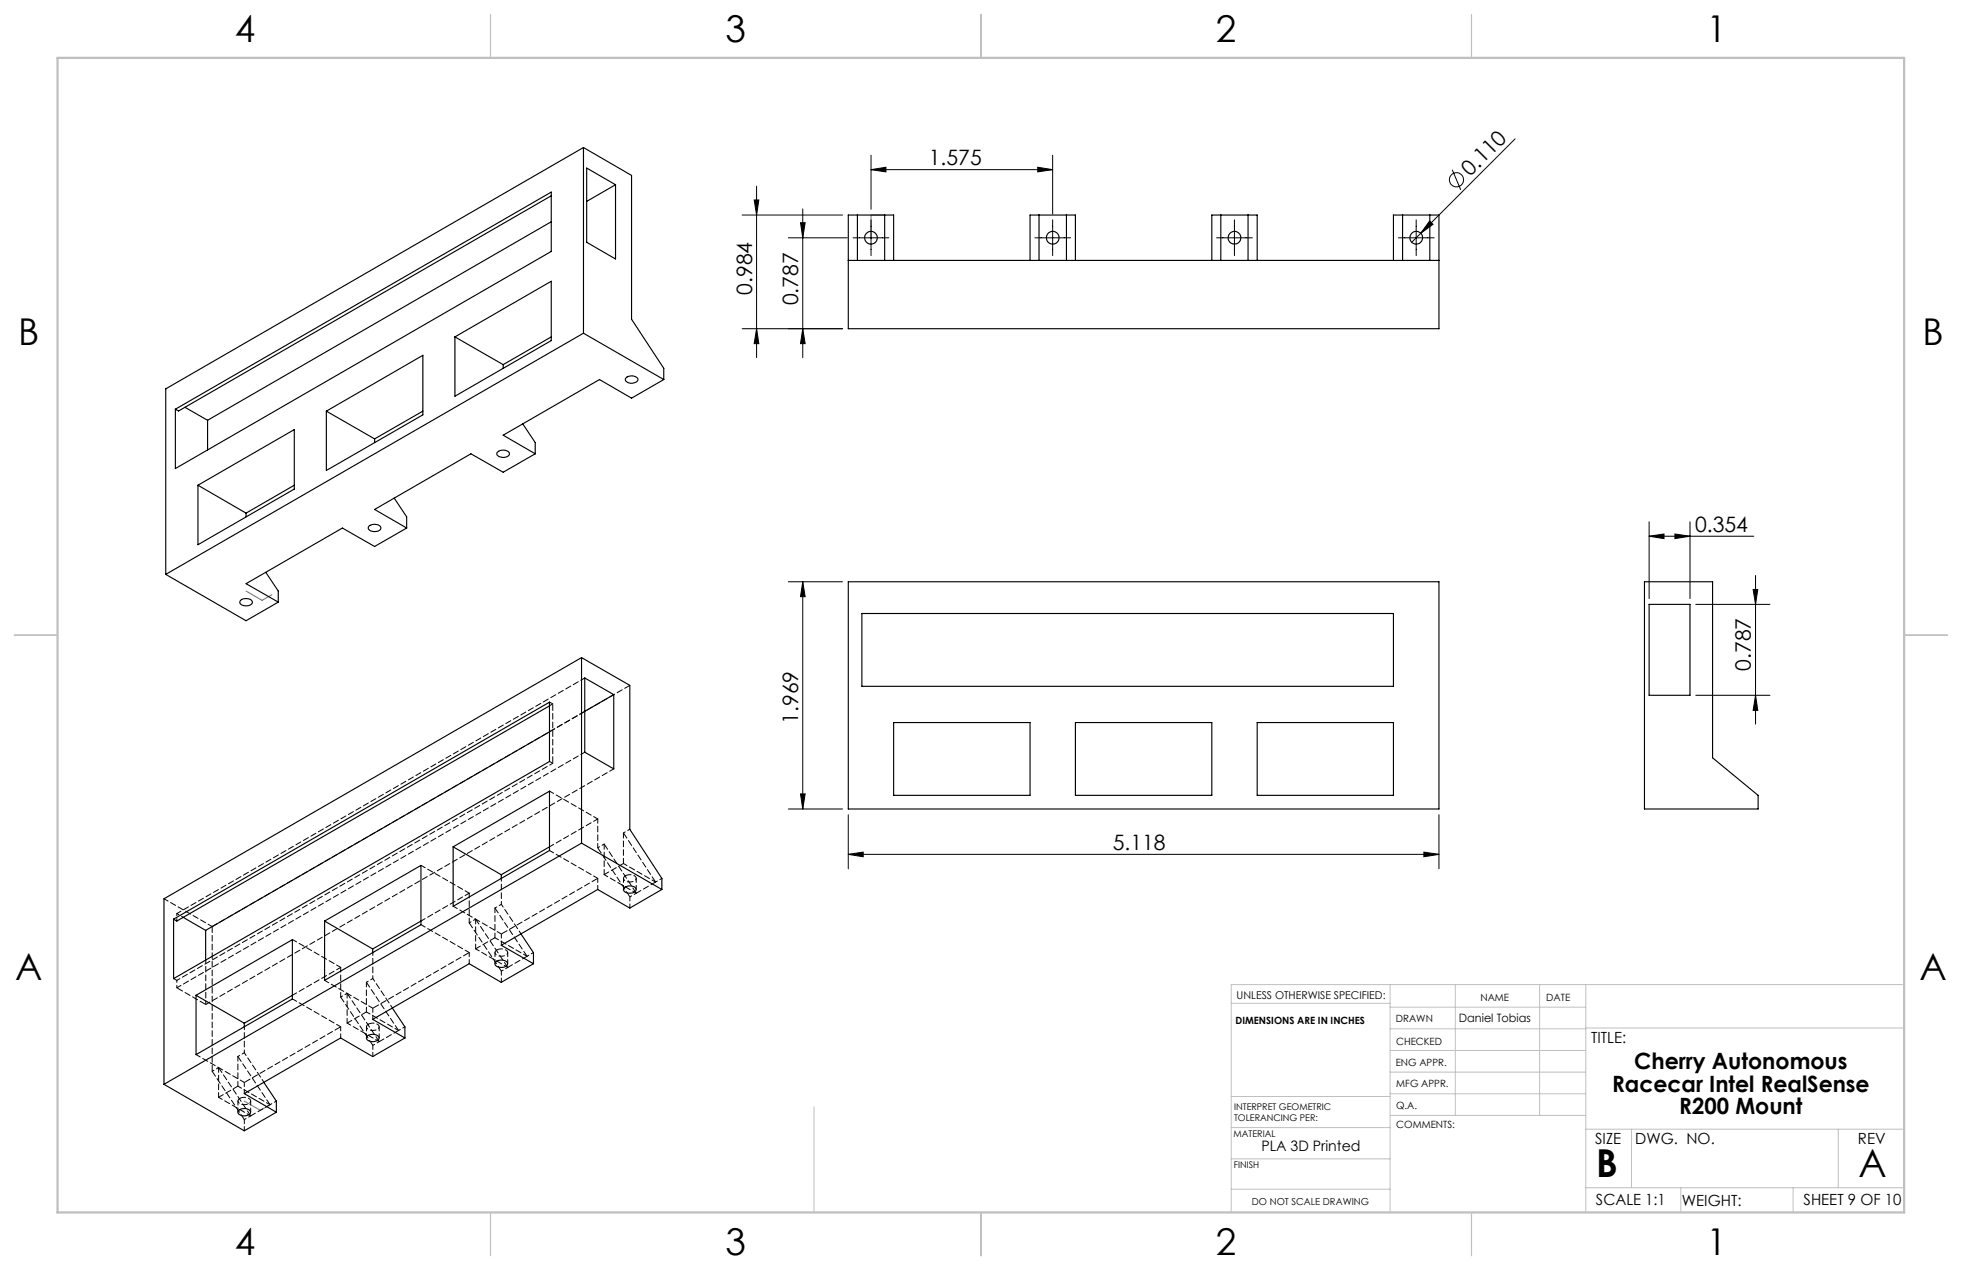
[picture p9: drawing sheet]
<svg xmlns="http://www.w3.org/2000/svg" width="432mm" height="279mm" viewBox="0 0 432 279" stroke-linecap="round" stroke-linejoin="round" font-family="sans-serif">
<g fill="none" stroke="#000" stroke-width=".22">
<path d="M191.7 37.3l3.3-.5v1zM191.7 34.1v11.9M191.7 37.3h40M228.4 36.8l3.3 .5-3.3 .5zM231.7 34.1v13M319.6 37.4l1.9 4.4M333.4 30.6l-22.7 22.7M163.3 47.3h22.1M166 44h1l-.5 3.3zM166.5 41v37.7M173.5 52.3h13M176.2 49h1l-.5 3.3z"/>
<path d="M176.7 46v32.7M187.7 52.3h7.9M191.7 48.4v7.8M227.8 52.3h7.8M231.7 48.4v7.8M267.8 52.3h7.8M271.7 48.4v7.8M307.8 52.3h7.8M311.7 48.4v7.8M314.6 48.6l.8 .8-2.7 1.9zM163.3 72.3h22.1M166.5 72.3l.5 3.3h-1z"/>
<path d="M176.7 72.3l.5 3.3h-1zM362.9 118l3.3-.5v1zM362.9 114.8v16.9M362.9 118h23.1M368.6 117.5l3.3 .5-3.3 .5zM371.9 114.8v16.9M173.5 128h11.9M176.7 128v50M176.7 128l.5 3.3h-1zM373.2 133h16.3M385.8 129.7h1.1l-.5 3.3zM386.4 126.6v32.7"/>
<path d="M373.2 153h16.3M386.4 153l.5 3.3h-1.1zM173.5 178h11.9M176.2 174.7h1l-.5 3.3zM186.7 179.2v11.9M316.7 179.2v11.9M186.7 188l3.3-.5v1zM186.7 188h130M313.4 187.5l3.3 .5-3.3 .5z"/>
<circle cx="320.5" cy="39.6" r="1.57"/>
</g>
<g fill="none" stroke="#c0c0c0" stroke-width=".22">
<path d="M305.9 216.6v50.1M320.3 216.6v28.8M338.8 216.6v28.8M349 216.6v50.1M419.1 216.6h-148.1v50.1M271 220.7h34.9M305.9 231.1h43.1M305.9 226.3h43.1M305.9 221.6h43.1M305.9 235.9h43.1M349 226.2h70.1M179.1 243.5v23.2"/>
<path d="M271 255h34.9M271 248.1h35M271 241.2h35M305.9 240.6h43.1M306 245.4h43M349 248.4h70.1M359.1 248.4v12.9M404.6 248.4v12.9M271 261.6h34.9M349 261.3h70.1M369.9 261.3v5.4M394.6 261.3v5.4"/>
</g>
<path d="M108 3.2v9.5M215.9 3.2v9.5M323.8 3.2v9.5M3.1 139.7h9.6M419.1 139.7h9.5M108 266.7v9.6M215.9 266.7v9.6M323.8 266.7v9.6" fill="none" stroke="#c0c0c0" stroke-width=".25"/>
<path d="M12.7 12.7h406.4v254h-406.4z" fill="none" stroke="#c0c0c0" stroke-width=".5"/>
<path d="M194.7 47.3h-3v5M54.2 130l3.5 2.1 2.1-1.3M53.8 242.3l3.5 2 2.1-1.2" fill="none" stroke="#808080" stroke-width=".25"/>
<g fill="#000">
<path d="M314.6 48.6l.8 .8-2.7 1.9z"/>
<path d="M166.5 72.3l.5 3.3h-1zM166 44h1l-.5 3.3z"/>
<path d="M368.6 117.5l3.3 .5-3.3 .5zM362.9 118l3.3-.5v1zM228.4 36.8l3.3 .5-3.3 .5zM191.7 37.3l3.3-.5v1z"/>
<path d="M176.7 128l.5 3.3h-1zM176.2 174.7h1l-.5 3.3zM385.8 129.7h1.1l-.5 3.3zM386.4 153l.5 3.3h-1.1zM176.2 49h1l-.5 3.3zM176.7 72.3l.5 3.3h-1z"/>
<path d="M186.7 188l3.3-.5v1zM313.4 187.5l3.3 .5-3.3 .5z"/>
</g>
<g fill="none" stroke="#000" stroke-width=".25">
<path d="M128.4 32.5l10.6 6.1v31.6l7.1 10.8v2.5M128.4 32.5v40.8M128.4 32.5l-91.9 53v40.9M129.1 37l6.4 3.6v16.4l-6.4-3.7zM121.3 48.8l-75.6 43.7M121.3 43.1l-82 47.3-.7-.4M135.5 40.6l-6.4 3.7M186.7 57.3h130M188.7 47.3v10M194.7 47.3v10M196.7 57.3v-10h-10v25h130v-25h-10v10M226.7 57.3v-10h10v10"/>
<path d="M228.7 47.3v10M234.7 47.3v10M266.7 57.3v-10h10v10M268.7 47.3v10M274.7 47.3v10M308.7 47.3v10M314.7 47.3v10M100.1 74.1l21.2-12.2v13l-21.2 12.3zM100.1 74.1l10.6 6.1M121.3 74.1l-10.6 6.1M128.4 73.3l17.7 10.2M128.4 73.3l-91.9 53.1"/>
<path d="M38.6 90l82.7-47.7v13l-82.7 47.8zM40.7 89.6l5 2.9M45.7 92.5v6.5M71.8 90.5l21.3-12.3v13.1l-21.3 12.2zM71.8 90.5l10.6 6.1M82.4 96.6v.8M93.1 90.5l-10.7 6.1M109.5 99.4a1.85 1.85 0 0 1 2.6 .3 1.35 1.35 0 0 1-2 .8l-.3-.1a.6 .6 0 0 1-.3-1zM110.7 80.2v.8M115 93.2l2.8 4.2v2.4M117.8 99.8l-7.1 4.1-7.1-4.1-21.2 12.3 7.1 4.1M137.8 83.1a1.85 1.85 0 0 1 2.6 .3 1.49 1.49 0 0 1-2.3 .7 .61 .61 0 0 1-.3-1z"/>
<path d="M146.1 83.5l-7.1 4.1-7.1-4.1-21.2 12.2 7.1 4.1M43.6 106.8l21.2-12.3v13.1l-21.2 12.2zM43.6 106.8l10.6 6.1M54.2 112.9v.8M64.8 106.8l-10.6 6.1M81.2 115.7a1.91 1.91 0 0 1 2.6 .3 1.35 1.35 0 0 1-2 .9l-.3-.1a.62 .62 0 0 1-.3-1.1zM86.7 109.6l2.8 4.1v2.5M89.5 116.2l-7.1 4-7-4-21.2 12.2 7 4.1M36.5 126.4l17.7 10.2 7-4.1M53 132.1a1.86 1.86 0 0 1 2.5 .3 1.35 1.35 0 0 1-1.9 .8 .69 .69 0 0 1-.7-.4 .69 .69 0 0 1 .1-.7zM58.5 125.9l2.7 4.1v2.5M186.7 128h130v50h-130z"/>
<path d="M189.7 135h117v16h-117zM361.9 128h15v38.7l10 8.3v3h-25zM362.9 133h9v20h-9zM120.9 155.3l-82 47.3-.7-.4M128 144.7l10.6 6.1v31.7l7.1 10.8v2.4M128 144.7v40.8M128 144.7l-91.9 53v40.8M128.7 149.2l6.4 3.6v16.4l-6.4-3.7zM135.1 152.8l-6.4 3.7M196.7 159h30v16h-30zM236.7 159h30v16h-30zM276.7 159h30v16h-30z"/>
<path d="M120.9 161l-75.6 43.7M99.7 186.3l21.2-12.2v13l-21.2 12.3zM99.7 186.3l10.6 6.1M110.3 192.4v.9M120.9 186.3l-10.6 6.1M128 185.5l17.7 10.2M128 185.5l-91.9 53M137.4 195.3a1.91 1.91 0 0 1 2.6 .3 1.35 1.35 0 0 1-2 .8l-.3-.1a.64 .64 0 0 1-.3-1zM145.7 195.7l-7.1 4.1-7-4.1-21.3 12.3 7.1 4M38.2 202.2l82.7-47.7v13l-82.7 47.8zM40.3 201.8l5 2.9M43.1 219l21.2-12.3v13.1l-21.2 12.2z"/>
<path d="M43.1 219l10.7 6.1M45.3 204.7v6.5M64.3 219l-10.5 6.1M71.4 202.6l21.2-12.2v13l-21.2 12.3zM71.4 202.6l10.6 6.2M82 208.8v.8M92.6 202.6l-10.6 6.2M109.1 211.6a1.81 1.81 0 0 1 2.6 .3 1.34 1.34 0 0 1-2 .9 .69 .69 0 0 1-.7-.4 .69 .69 0 0 1 .1-.8zM114.7 205.5l2.7 4.1v2.4M117.4 212l-7.1 4.1-7-4.1-21.3 12.3 7.1 4.1M36.1 238.5l17.7 10.3 7-4.1M53.8 225.1v.8"/>
<path d="M58.1 238.1l2.7 4.2v2.4M80.8 228a1.85 1.85 0 0 1 2.6 .2 1.49 1.49 0 0 1-2.3 .8 .61 .61 0 0 1-.3-1zM86.4 221.8l2.7 4.1v2.5M89.1 228.4l-7.1 4-7-4-21.2 12.2 7 4.1M52.5 244.3a1.85 1.85 0 0 1 2.6 .2 1.44 1.44 0 0 1-2.3 .8 .6 .6 0 0 1-.3-1z"/>
<circle cx="191.7" cy="52.3" r="1.4"/>
<circle cx="231.7" cy="52.3" r="1.4"/>
<circle cx="271.7" cy="52.3" r="1.4"/>
<circle cx="311.7" cy="52.3" r="1.4"/>
</g>
<g fill="none" stroke="#000" stroke-width=".22" stroke-dasharray="1.3 .6" stroke-dashoffset=".2">
<path d="M128.7 149.1l-89.8 51.9M120.9 174l10.7 6.2M128.7 165.5l-89.8 51.8M135.1 169.1l-89.8 51.9M36.1 197.7l10.6 6.1M92.7 190.4l10.6 6.1M99.7 199.4l10.6 6.1M103.3 196.5v6.5M108.9 199.8v6.5M120.9 187.1l10.7 6.1M120.9 186.3l10.7-6.1M64.4 219.8l10.6 6.1"/>
<path d="M64.4 206.7l10.6 6.1M64.4 219l10.6-6.2M71.4 215.7l10.7 6.1M75 212.8v6.6M80.6 216.1v6.5M92.7 203.4l10.6 6.2M92.7 202.6l10.6-6.1M104.7 208.7v-6.5M43.2 232l10.6 6.1M52.4 232.4v6.6M76.4 225.1v-6.6M48.1 241.4v-6.5"/>
</g>
<g fill="none" stroke="#000" stroke-width=".22" stroke-dasharray="1.3 .6" stroke-dashoffset=".8">
<path d="M108.9 199.8l1.4-.9M131.6 186.5l1.4-.8M137.2 183.2l1.4-.8M138.6 197.3l1.4-.8M144.3 194.1l1.4-.9M38.9 215.7v1.6M38.9 201v1.6M40.3 201.8l-1.4-.8M75 219.4l1.4-.9M80.6 216.1l1.5-.8M103.3 203l1.4-.8M110.3 213.6l1.5-.8"/>
<path d="M116 210.4l1.4-.8M46.7 235.7l1.4-.8M52.4 232.4l1.4-.8M82.1 230l1.4-.8M87.7 226.7l1.4-.8M53.8 246.3l1.4-.8M59.4 243l1.4-.8"/>
</g>
<path d="M131.6 180.2v6.3" fill="none" stroke="#000" stroke-width=".22" stroke-dasharray="1.3 .6" stroke-dashoffset=".3"/>
<path d="M133 192.4v-6.7M137.2 183.2v6.8M137.2 190l-4.2 2.4M144.3 194.1l-4.3 2.4M108.9 206.3l-4.2 2.4M116 210.4l-4.2 2.4M52.4 239l-4.3 2.4M80.6 222.6l-4.2 2.5M87.7 226.7l-4.2 2.5M59.4 243l-4.2 2.5" fill="none" stroke="#000" stroke-width=".22" stroke-dasharray="1.3 .6" stroke-dashoffset=".1"/>
<path d="M137.2 183.2l7.1 10.9M138.6 197.3l-7-10.8M140 196.5l-7-10.8" fill="none" stroke="#000" stroke-width=".22" stroke-dasharray="1.3 .6" stroke-dashoffset="-.1"/>
<g fill="none" stroke="#000" stroke-width=".22" stroke-dasharray="1.3 .6" stroke-dashoffset=".4">
<path d="M121.7 154.9l-.8-.4M121.7 154.9l-.8 .4M121.7 167.9l-.8-.4M131.6 195.7v-2.5M133 192.4l7 4.1M137.2 190l7.1 4.1M137.2 193.2v2.5M138.6 199.8v-2.5M140 195.7v-2.5M38.2 215.3l.7 .4M103.3 212v-2.4M104.7 208.7l7.1 4.1"/>
<path d="M108.9 206.3l7.1 4.1M108.9 209.6v2.4M110.3 205.5v2.4M110.3 216.1v-2.5M111.7 212v-2.4M52.4 239l7 4M53.8 238.1v2.5M75 228.3v-2.4M76.4 225.1l7.1 4.1M80.6 222.6l7.1 4.1M80.7 225.9v2.4M82.1 221.8v2.5"/>
<path d="M82.1 232.4v-2.4M83.5 228.3v-2.4M48.1 241.4l7.1 4.1M52.4 242.2v2.5M53.8 248.8v-2.5M55.2 244.7v-2.5"/>
</g>
<g fill="none" stroke="#000" stroke-width=".22" stroke-dasharray="1.3 .6">
<path d="M128.7 156.5l-7.8 4.5M138.6 150.8l-91.9 53M108.9 199.8l7.1 10.6M137.6 192.7a1.82 1.82 0 0 1 2.4 .4 1.37 1.37 0 0 1-2 .9l-.3-.2a.62 .62 0 0 1-.5-.5 .62 .62 0 0 1 .4-.6M46.7 203.8v31.9M80.6 216.1l7.1 10.6M109.3 209a1.82 1.82 0 0 1 2.4 .4 1.37 1.37 0 0 1-2 .9l-.3-.1a.62 .62 0 0 1-.5-.6 .62 .62 0 0 1 .4-.6M110.3 213.6l-7-10.6M111.8 212.8l-7.1-10.6M52.4 232.4l7 10.6M81.1 225.3a1.82 1.82 0 0 1 2.3 .5 1.37 1.37 0 0 1-1.9 .8l-.4-.1a.62 .62 0 0 1-.4-.6 .62 .62 0 0 1 .4-.6M82.1 230l-7.1-10.6"/>
<path d="M83.5 229.2l-7.1-10.7M52.8 241.6a1.82 1.82 0 0 1 2.3 .5 1.37 1.37 0 0 1-1.9 .8l-.4-.1a.62 .62 0 0 1-.4-.5 .62 .62 0 0 1 .4-.7M53.8 246.3l-7.1-10.6M55.2 245.5l-7.1-10.6"/>
</g>
<path d="M121.7 154.9v13M131.6 193.2l-21.3 12.3M38.9 217.3l6.4 3.7M103.3 209.6l-21.2 12.2M75 225.9l-21.2 12.2" fill="none" stroke="#000" stroke-width=".22" stroke-dasharray="1.3 .6" stroke-dashoffset="-.2"/>
<path d="M121.7 167.9l-82.8 47.8M114.7 205.4l-4.4-6.5M45.3 221v-9.8M58.1 238.1l-4.3-6.5M86.4 221.8l-4.3-6.5" fill="none" stroke="#000" stroke-width=".22" stroke-dasharray="1.3 .6" stroke-dashoffset=".5"/>
<path d="M110.3 198.9v-5.7M82.1 215.3v-5.7M53.8 231.6v-5.7" fill="none" stroke="#000" stroke-width=".22" stroke-dasharray="1.3 .6" stroke-dashoffset=".6"/>
<g font-size="8.5">
<text x="351.3" y="259">B</text>
<text x="409.1" y="258.9">A</text>
</g>
<g font-size="8.1">
<text x="51.7" y="9.3">4</text>
<text x="159.7" y="9.3">3</text>
<text x="267.6" y="9.3">2</text>
<text x="375.6" y="9.3">1</text>
<text x="4" y="76">B</text>
<text x="423.1" y="76">B</text>
<text x="3.3" y="215.7">A</text>
<text x="422.4" y="215.7">A</text>
<text x="51.7" y="276">4</text>
<text x="159.7" y="276">3</text>
<text x="267.6" y="276">2</text>
<text x="375.6" y="276">1</text>
</g>
<g font-size="4.9">
<text x="359.7" y="235.3">Cherry Autonomous</text>
<text x="354.8" y="240.2">Racecar Intel RealSense</text>
<text x="369.6" y="245.1">R200 Mount</text>
</g>
<g font-size="4.7">
<text x="204.4" y="36.3">1.575</text>
<text x="323.6" y="38.9" transform="rotate(-45 323.6 38.9)">0.110</text>
<text x="165.5" y="64.9" transform="rotate(-90 165.5 64.9)">0.984</text>
<text x="175.7" y="67.2" transform="rotate(-90 175.7 67.2)">0.787</text>
<text x="373.1" y="116.9">0.354</text>
<text x="385.4" y="147.6" transform="rotate(-90 385.4 147.6)">0.787</text>
<text x="175.7" y="159.2" transform="rotate(-90 175.7 159.2)">1.969</text>
<text x="244.9" y="186.9">5.118</text>
</g>
<g font-size="3.4">
<text x="350.2" y="229.5">TITLE:</text>
<text x="351.1" y="251.6">SIZE</text>
<text x="359.9" y="251.6">DWG. NO.</text>
<text x="408.9" y="251.7">REV</text>
<text x="351.2" y="265.2">SCALE 1:1</text>
<text x="370.1" y="265.3">WEIGHT:</text>
<text x="396.9" y="265.2">SHEET 9 OF 10</text>
</g>
<text font-size="3.2" x="277.6" y="253.3">PLA 3D Printed</text>
<text font-size="2.5" x="321.1" y="224.9">Daniel Tobias</text>
<text font-size="2.4" x="272.2" y="219.7">UNLESS OTHERWISE SPECIFIED:</text>
<g font-size="2.2">
<text x="325.8" y="220.2">NAME</text>
<text x="340.3" y="220.2">DATE</text>
<text x="271.9" y="225.3">DIMENSIONS ARE IN INCHES</text>
<text x="307.2" y="224.9">DRAWN</text>
<text x="307.3" y="229.8">CHECKED</text>
<text x="307.2" y="234.5">ENG APPR.</text>
<text x="307.3" y="239.2">MFG APPR.</text>
<text x="307.3" y="243.9">Q.A.</text>
<text x="307.3" y="248.1">COMMENTS:</text>
</g>
<text font-size="2.1" x="275.5" y="265.1">DO NOT SCALE DRAWING</text>
<g font-size="2">
<text x="271.6" y="244.1">INTERPRET GEOMETRIC</text>
<text x="271.5" y="250.2">MATERIAL</text>
<text x="271.6" y="246.6">TOLERANCING PER:</text>
<text x="271.5" y="257">FINISH</text>
</g>
</svg>
